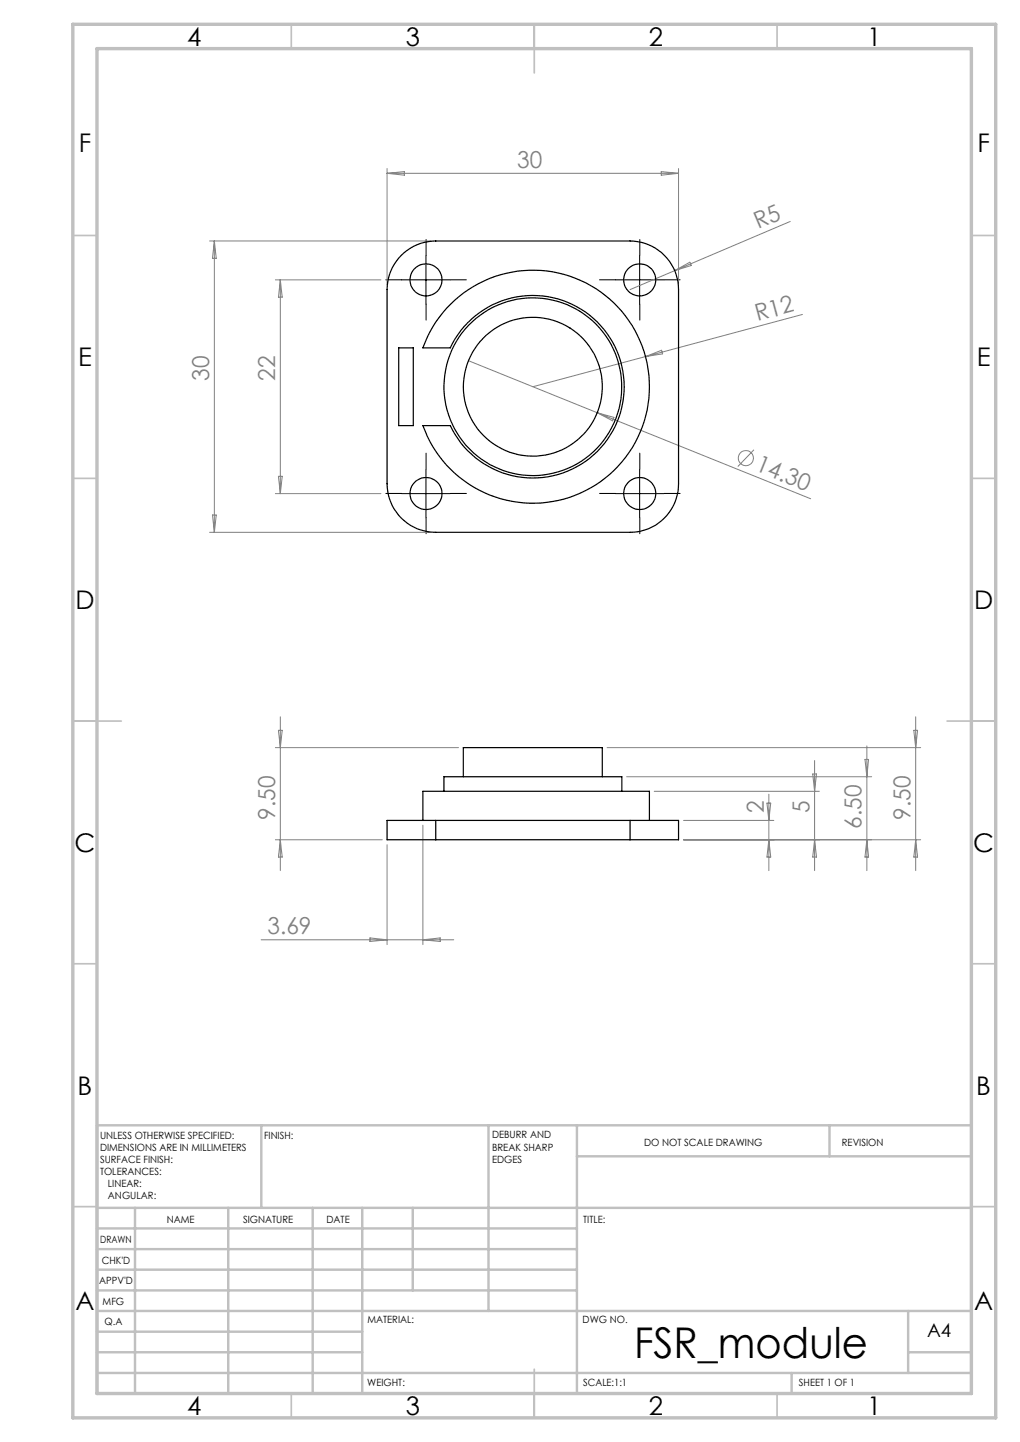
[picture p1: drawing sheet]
<svg xmlns="http://www.w3.org/2000/svg" width="210mm" height="297mm" viewBox="0 0 210 297" stroke-linecap="round" stroke-linejoin="round" font-family="sans-serif">
<g fill="none" stroke="#808080" stroke-width=".21">
<path d="M79.7 34.7v24M79.7 35.7h60M79.7 35.7l3.6-.4v.8zM136.1 35.3l3.6 .4-3.6 .4zM139.7 34.7v24M43.1 49.6h45.6M44.1 49.6v60M44.1 49.6l.4 3.6h-.8zM56.7 57.6h21.7M57.7 57.6v44.1M57.7 57.6l.4 3.6h-.8zM138.9 55.7l-9.2 4"/>
<path d="M138.9 55.7l3.1-1.7 .3 .7zM162.7 45.6l-23.8 10.1M96.4 74.3l70.5 28.4M132.9 73.4l3.3-1.3 .2 .8zM165.2 64.8l-55.5 14.9M57.3 98.1h.8l-.4 3.6zM123 85l3.4 1-.3 .7zM155.2 92.6l-3.3 3.5M43.1 109.6h45.6M43.7 106.1h.8l-.4 3.5zM56.7 101.7h21.7M56.7 154h37.7"/>
<path d="M57.3 150.4h.8l-.4 3.6zM57.7 147.6v31.7M125 154h64.5M129 160h50.5M167.3 159.4h.8l-.4 3.6zM167.7 156.6v22.7M178.1 156.4h.7l-.3 3.6zM178.5 153.6v25.7M188.1 150.4h.8l-.4 3.6zM188.5 147.6v31.7M56.7 173h22M57.7 173l.4 3.5h-.8z"/>
<path d="M79.7 174v20.6M87.1 170v24.6M134.7 163h34M140.7 173h48.8M140.7 169h18.6M157.9 165.4h.8l-.4 3.6zM158.3 173l.4 3.5h-.8zM158.3 163.6v15.7M167.7 173l.4 3.5h-.8zM178.5 173l.3 3.5h-.7zM188.5 173l.4 3.5h-.8zM53.8 193.6h39.6"/>
<path d="M76.2 193.2l3.5 .4-3.5 .3zM87.1 193.6l3.5-.4v.7z"/>
<circle cx="153.6" cy="94.4" r="1.56"/>
</g>
<g fill="none" stroke="#000" stroke-width=".21" stroke-dasharray="15.2 1.3 1.3 1.3">
<path d="M82.7 57.6h-3.3M87.7 52.6v-3.3M92.7 57.6h3.3M126.7 57.6h-3.3M131.7 52.6v-3.3M136.7 57.6h3.3M87.7 62.6v3.3M131.7 62.6v3.3M87.7 96.6v-3.3M131.7 96.6v-3.3M82.7 101.6h-3.3M87.7 106.6v3.3"/>
<path d="M92.7 101.6h3.3M126.7 101.6h-3.3M131.7 106.6v3.3M136.7 101.6h3.3"/>
</g>
<path d="M82.7 57.6h10M87.7 52.7v9.9M126.7 57.6h10M131.7 52.7v9.9M87.7 96.7v9.9M131.7 96.7v9.9M82.7 101.7h10M126.7 101.7h10" fill="none" stroke="#000" stroke-width=".21"/>
<g fill="none" stroke="#c0c0c0" stroke-width=".35">
<path d="M60 5v5M110 5v10M160 5v5M15 48.5h5M200 48.5h5M15 98.5h5M200 98.5h5M15 148.5h10M195 148.5h10M15 198.5h5M200 198.5h5M15 248.5h5"/>
<path d="M200 248.5h5M60 287v5M110 282v10M160 287v5"/>
</g>
<g fill="none" stroke="#c0c0c0" stroke-width=".5">
<path d="M53.8 231.8v17M100.6 231.8v38.2M118.8 231.8v55.2M118.8 238.2h81.2M170.8 231.8v6.4M200 231.8h-180v55.2M20 248.8h180M20 257.3h98.8M20 253h98.8M27.8 248.8v38.2M47 248.8v38.2M64.4 248.8v38.2"/>
<path d="M74.6 248.8v38.2M85 248.8v17M20 265.8h98.8M20 261.5h98.8M20 278.5h54.6M20 274.3h54.6M20 270h180M187 278.5h13M187 270v12.8M20 282.8h180M163 282.8v4.2"/>
</g>
<path d="M15 5h190v287h-190zM20 10h180v277h-180z" fill="none" stroke="#c0c0c0" stroke-width=".7"/>
<g fill="none" stroke="#000" stroke-width=".25">
<path d="M82.6 52.6a10 10 0 0 1 7.1-3h40a10.1 10.1 0 0 1 10 10.1v40a10 10 0 0 1-10 9.9h-40a10 10 0 0 1-10-9.9v-40a10 10 0 0 1 2.9-7.1zM82.1 71.6h3v16.1h-3zM92 63.5a24 24 0 0 1 36.6 1.3 24 24 0 0 1-7.3 35.9 24 24 0 0 1-34.2-13h5.6a18.8 18.8 0 0 0 28.7 6.7 18.8 18.8 0 0 0 0-29.5 18.8 18.8 0 0 0-28.7 6.7h-5.6a24.2 24.2 0 0 1 4.9-8.1zM95.4 160v-6h28.6v6M87.1 169v-6h46.6v6M89.7 169h-10v4h10M89.7 169v4M89.7 173h40M89.7 169h40M91.4 163v-3h36.6v3M129.7 169h10v4h-10M129.7 169v4"/>
<circle cx="87.7" cy="57.7" r="3.3"/>
<circle cx="131.7" cy="57.7" r="3.3"/>
<circle cx="109.7" cy="79.7" r="14.3"/>
<circle cx="109.7" cy="79.6" r="18.3"/>
<circle cx="87.7" cy="101.7" r="3.3"/>
<circle cx="131.7" cy="101.7" r="3.3"/>
</g>
<text font-size="8.7" x="130.5" y="279.6">FSR_module</text>
<g font-size="5.3">
<text x="38.5" y="9.5">4</text>
<text x="83.5" y="9.5">3</text>
<text x="133.6" y="9.5">2</text>
<text x="178.6" y="9.5">1</text>
<text x="16.2" y="31.2">F</text>
<text x="201.2" y="31.2">F</text>
<text x="16.1" y="75.4">E</text>
<text x="201.1" y="75.4">E</text>
<text x="15.5" y="125.5">D</text>
<text x="200.5" y="125.5">D</text>
<text x="15.4" y="175.5">C</text>
<text x="200.4" y="175.5">C</text>
<text x="16" y="225.4">B</text>
<text x="201" y="225.4">B</text>
<text x="15.5" y="269.7">A</text>
<text x="200.5" y="269.7">A</text>
<text x="38.5" y="291.5">4</text>
<text x="83.5" y="291.5">3</text>
<text x="133.6" y="291.5">2</text>
<text x="178.6" y="291.5">1</text>
</g>
<g font-size="4.8" fill="#808080">
<text x="106.5" y="34.6">30</text>
<text x="156.1" y="47.2" transform="rotate(-23 156.1 47.2)">R5</text>
<text x="156" y="66.1" transform="rotate(-15 156 66.1)">R12</text>
<text x="43.1" y="78.4" transform="rotate(-90 43.1 78.4)">30</text>
<text x="56.6" y="78.4" transform="rotate(-90 56.6 78.4)">22</text>
<text x="155.3" y="96.8" transform="rotate(22 155.3 96.8)">14.30</text>
<text x="157.2" y="167.4" transform="rotate(-90 157.2 167.4)">2</text>
<text x="166.6" y="167.4" transform="rotate(-90 166.6 167.4)">5</text>
<text x="56.6" y="168.8" transform="rotate(-90 56.6 168.8)">9.50</text>
<text x="177.4" y="170.7" transform="rotate(-90 177.4 170.7)">6.50</text>
<text x="187.5" y="168.8" transform="rotate(-90 187.5 168.8)">9.50</text>
<text x="55.1" y="192.5">3.69</text>
</g>
<text font-size="3.9" x="190.9" y="275.5">A4</text>
<g font-size="2.1">
<text x="20.6" y="234.6">UNLESS OTHERWISE SPECIFIED:</text>
<text x="20.6" y="237.1">DIMENSIONS ARE IN MILLIMETERS</text>
<text x="20.6" y="239.5">SURFACE FINISH:</text>
<text x="54.4" y="234.5">FINISH:</text>
<text x="101.3" y="234.5">DEBURR AND</text>
<text x="101.3" y="237">BREAK SHARP</text>
<text x="101.3" y="239.5">EDGES</text>
<text x="132.6" y="235.9">DO NOT SCALE DRAWING</text>
<text x="173.3" y="236.1">REVISION</text>
<text x="20.6" y="242">TOLERANCES:</text>
<text x="22.2" y="244.5">LINEAR:</text>
<text x="22.2" y="247">ANGULAR:</text>
<text x="34.3" y="252">NAME</text>
<text x="50" y="251.9">SIGNATURE</text>
<text x="67.2" y="251.9">DATE</text>
<text x="120.1" y="251.9">TITLE:</text>
<text x="20.6" y="256.1">DRAWN</text>
<text x="20.9" y="260.3">CHK'D</text>
<text x="20.4" y="264.4">APPV'D</text>
<text x="21.1" y="268.8">MFG</text>
<text x="21.5" y="273">Q.A</text>
<text x="75.6" y="272.5">MATERIAL:</text>
<text x="120" y="272.5">DWG NO.</text>
<text x="75.6" y="285.5">WEIGHT:</text>
<text x="120.1" y="285.6">SCALE:1:1</text>
<text x="164.5" y="285.6">SHEET 1 OF 1</text>
</g>
</svg>
